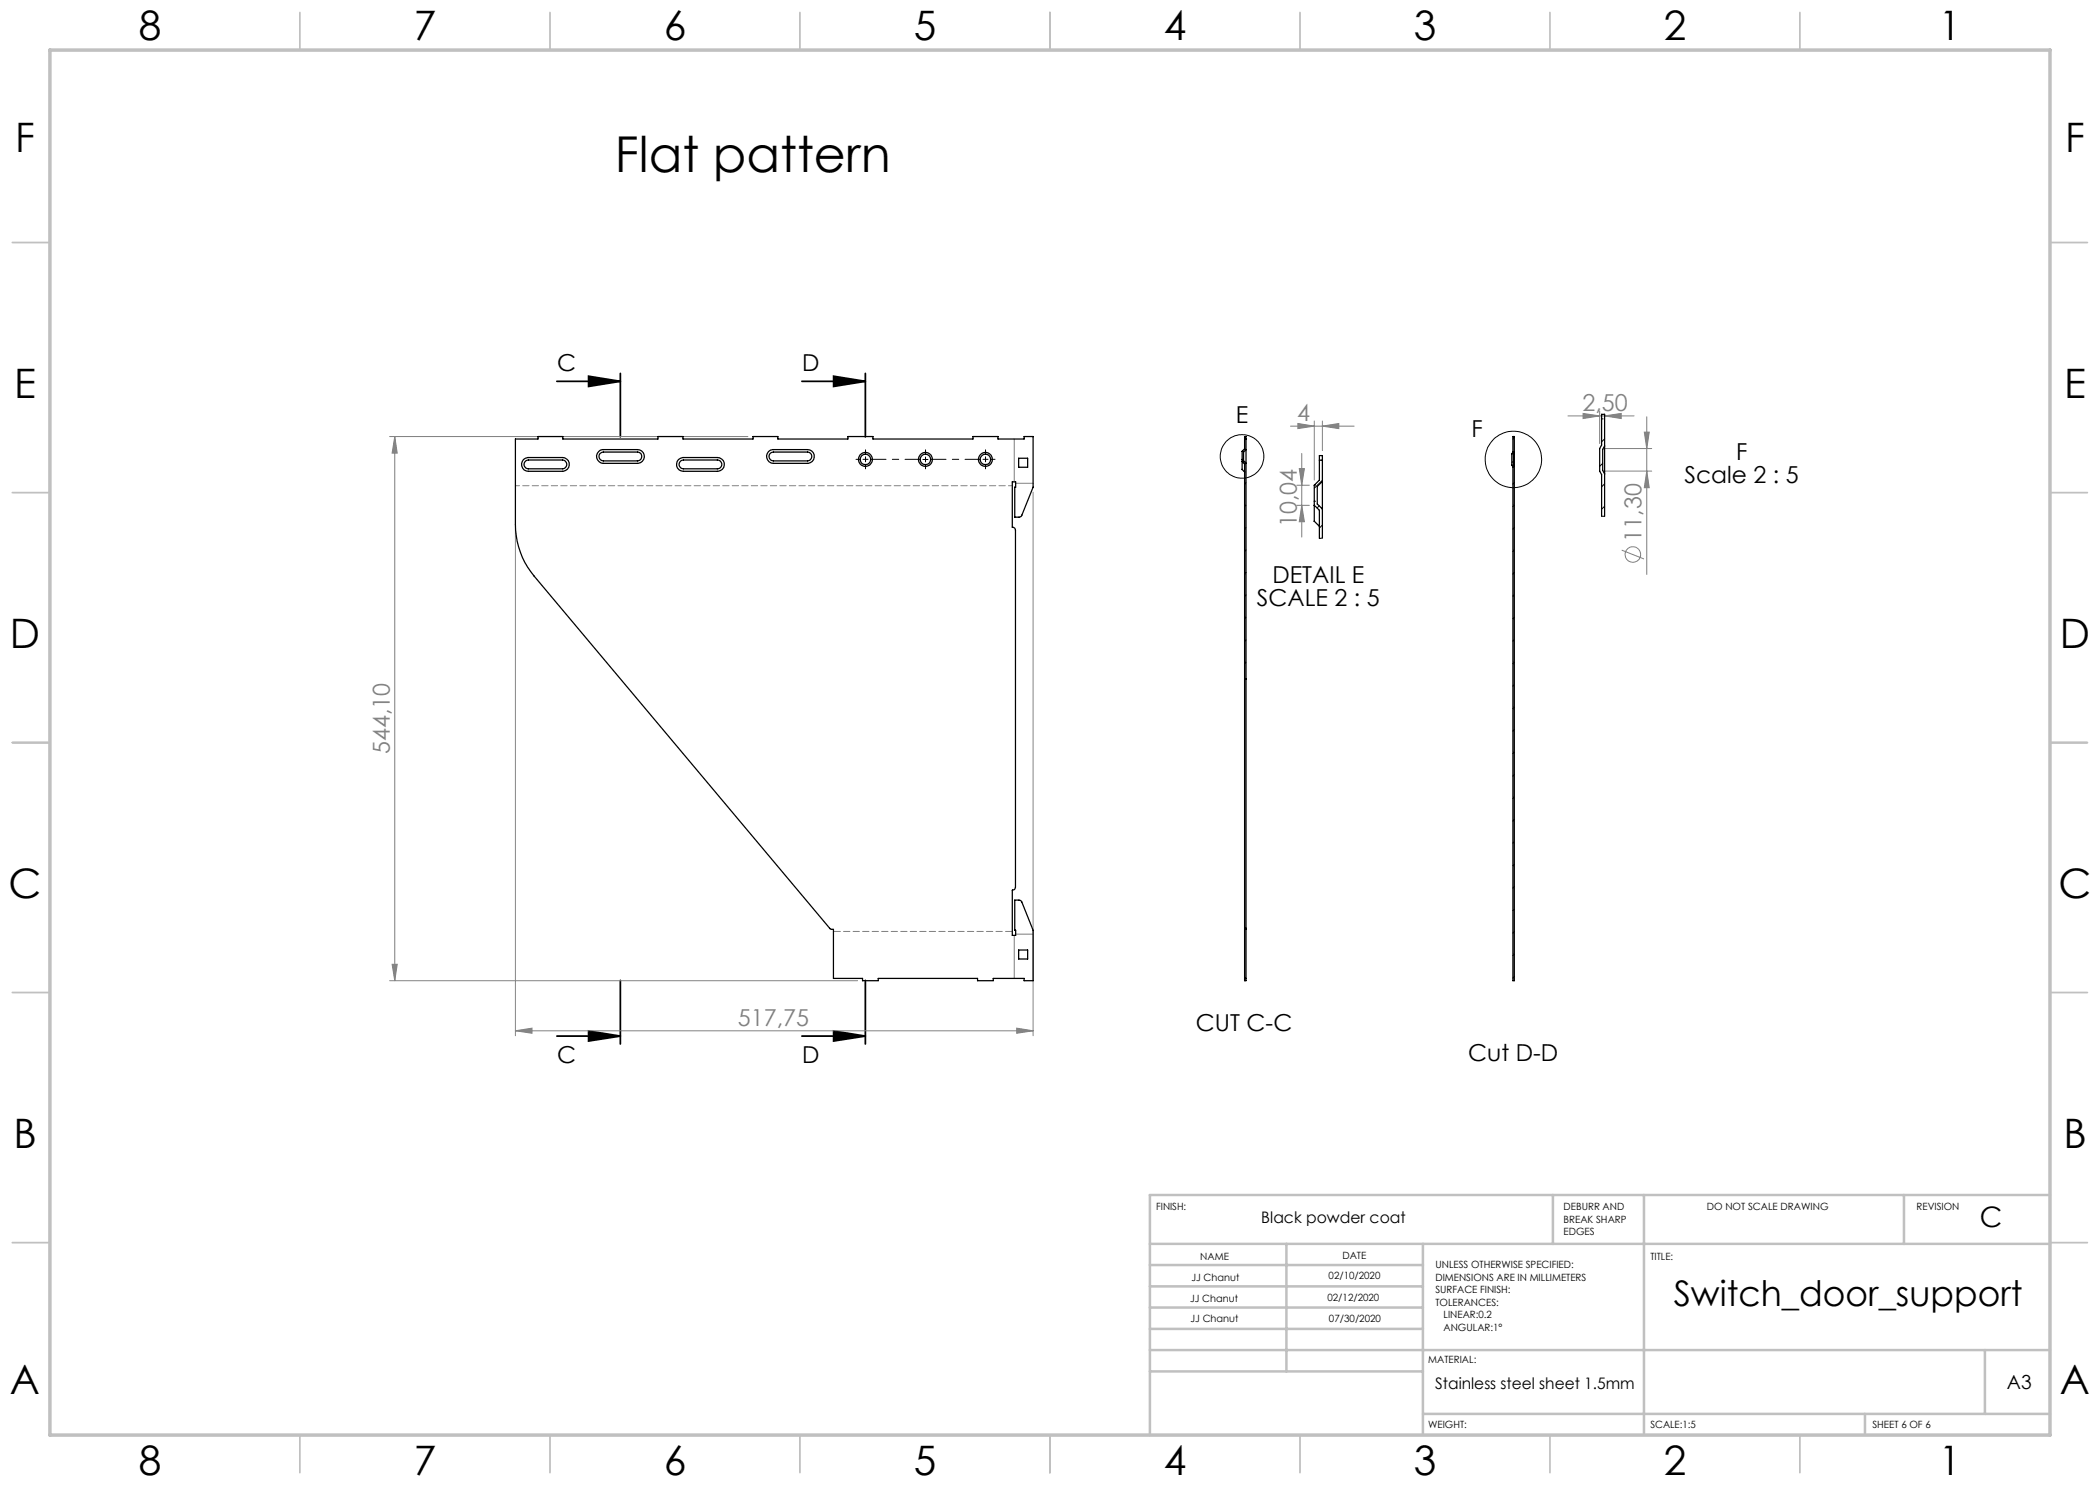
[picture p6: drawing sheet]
<svg xmlns="http://www.w3.org/2000/svg" width="420mm" height="297mm" viewBox="0 0 420 297" stroke-linecap="round" stroke-linejoin="round" font-family="sans-serif">
<g fill="none" stroke="#808080" stroke-width=".2">
<path d="M77.9 87.3h71.7M79 87.3l.4 3.3h-1zM79 87.3v108.8M202.8 87.8v8.6M203.1 96.7h3.5M206.6 98.4v108.7M258.1 85.2h12.7M259.4 97h2.5M259.6 84.7l3.3 .5-3.3 .5zM259.9 93.7h1l-.6 3.3zM260.3 90.7v16.7M262.9 84.2v11.8"/>
<path d="M264.5 85.2l3.3-.5v1zM264.5 84.2v5.9M313.6 83.2h13.2M316.6 82.7l3.3 .5-3.3 .5zM319.9 82.2v6.5M320.9 83.2l3.3-.5v1zM320.9 89.7h9.4M320.9 94.2h9.4M328.9 86.4h.9l-.4 3.3zM329.4 94.2l.4 3.3h-.9zM329.4 83.4v31.5M103.1 105.9v101.2"/>
<path d="M259.4 101.1h2.5M260.3 101.1l.6 3.2h-1zM324.3 110l4.5 1.8M77.9 196.1h93.6M78.4 192.9h1l-.4 3.2zM202.8 187.1v8.6M203.1 186.8h3.5M103.1 206.2l3.3-.6v1.1zM103.1 206.2h103.5M203.3 205.6l3.3 .6-3.3 .5z"/>
<circle cx="326.6" cy="110.9" r="1.56"/>
</g>
<g fill="none" stroke="#000" stroke-width=".2">
<path d="M184.6 91.9h1M185.1 91.4v1"/>
<circle cx="248.4" cy="91.3" r="4.4"/>
<circle cx="302.7" cy="91.9" r="5.6"/>
</g>
<path d="M111.4 76.3h12.7M117.7 75.2l6.4 1.1-6.4 1zM124.1 74.7v12.7M160.4 76.3h12.7M166.7 75.2l6.4 1.1-6.4 1zM173.1 74.7v12.7M124.1 196.1v12.7M173.1 196.1v12.7M111.4 207.2h12.7M117.7 206.2l6.4 1-6.4 1zM160.4 207.2h12.7M166.7 206.2l6.4 1-6.4 1z" fill="none" stroke="#000" stroke-width=".35"/>
<g fill="none" stroke="#000" stroke-width=".2" stroke-dasharray="30.5 1.3 1.3 1.3">
<path d="M172.1 91.9h-.9M173.1 91.9v-.5M173.1 91.9h-.5M173.1 91.9v.5M173.1 91.9h.5M173.1 90.9v-.9M173.1 92.9v.9M185.1 90.9v-.9M185.1 92.9v.9M197.1 91.9v-.5M197.1 91.9h-.5M197.1 91.9v.5"/>
<path d="M197.1 91.9h.5M197.1 90.9v-.9M197.1 92.9v.9M198.1 91.9h.9"/>
</g>
<path d="M174.1 91.9h10M186.1 91.9h10" fill="none" stroke="#000" stroke-width=".2" stroke-dasharray="30.5 1.3 1.3 1.3" stroke-dashoffset="27.4"/>
<path d="M202.5 186.3h-35.8" fill="none" stroke="#808080" stroke-width=".2" stroke-dasharray="1.3 .6" stroke-dashoffset="-.1"/>
<path d="M103.1 97.1h99.4" fill="none" stroke="#808080" stroke-width=".2" stroke-dasharray="1.3 .6" stroke-dashoffset=".5"/>
<g fill="none" stroke="#c0c0c0" stroke-width=".35">
<path d="M60 2.5v7.5M110 2.5v7.5M160 2.5v7.5M210 2.5v7.5M260 2.5v7.5M310 2.5v7.5M360 2.5v7.5M2.5 48.5h7.5M410 48.5h7.5M2.5 98.5h7.5M410 98.5h7.5M2.5 148.5h7.5"/>
<path d="M410 148.5h7.5M2.5 198.5h7.5M410 198.5h7.5M2.5 248.5h7.5M410 248.5h7.5M60 287v7.5M110 287v7.5M160 287v7.5M210 287v7.5M260 287v7.5M310 287v7.5M360 287v7.5"/>
</g>
<g fill="none" stroke="#c0c0c0" stroke-width=".5">
<path d="M310.6 239v9.8M328.8 239v48M380.8 239v9.8M410 239h-180v48M230 248.8h180M230 257.3h54.6M230 253h54.6M257.3 248.8v25.5M284.6 248.8v38.2M230 265.8h54.6M230 261.5h54.6M230 274.3h54.6"/>
<path d="M230 270h180M397 270v12.8M284.6 282.8h125.4M373 282.8v4.2"/>
</g>
<path d="M10 10h400v277h-400z" fill="none" stroke="#c0c0c0" stroke-width=".7"/>
<path d="M117.7 75.2l6.4 1.1-6.4 1zM117.7 206.2l6.4 1-6.4 1zM166.7 75.2l6.4 1.1-6.4 1zM166.7 206.2l6.4 1-6.4 1z" fill="#000"/>
<g fill="#808080">
<path d="M103.1 206.2l3.3-.6v1.1zM203.3 205.6l3.3 .6-3.3 .5zM316.6 82.7l3.3 .5-3.3 .5zM320.9 83.2l3.3-.5v1z"/>
<path d="M78.4 192.9h1l-.4 3.2zM79 87.3l.4 3.3h-1z"/>
<path d="M259.9 93.7h1l-.6 3.3zM260.3 101.1l.6 3.2h-1z"/>
<path d="M328.9 86.4h.9l-.4 3.3zM329.4 94.2l.4 3.3h-.9z"/>
<path d="M259.6 84.7l3.3 .5-3.3 .5zM264.5 85.2l3.3-.5v1z"/>
</g>
<g fill="none" stroke="#000" stroke-width=".25">
<path d="M103.1 87.8h4.5v-.5h5v.5h19v-.5h5v.5h14v-.5h5v.5h14v-.5h5v.5h20v-.5h5v.5h5.2v-.5h1.8v10.1l-2.3 5.7-.4 .3h-.9v-6h.1v-1h-.6v9a.6 .6 0 0 1 .6 .6v71.4a.6 .6 0 0 1-.6 .6v9.1h.6v-1h-.1v-6.1l1 .1 .3 .2 2.3 5.8v10h-1.8v-.4h-6.2v.4h-3.1v-.4h-19.9v.4h-3.1v-.4h-5.8v-9.8l-.7-.2-59.2-70.5a16.3 16.3 0 0 1-3.7-10.3zM104.7 91.9l.9-.4h6.9a1.38 1.38 0 0 1 1.4 1.4 1.38 1.38 0 0 1-1.4 1.4h-6.8a1.39 1.39 0 0 1-1.3-.9 1.39 1.39 0 0 1 .3-1.5zM105 92.3l.7-.3h6.8a.88 .88 0 0 1 .9 .9 .88 .88 0 0 1-.9 .9h-6.8a.88 .88 0 0 1-.8-.5 .88 .88 0 0 1 .1-1zM119.7 90.3l.4-.3 .4-.1h7a1.38 1.38 0 0 1 1.4 1.4 1.38 1.38 0 0 1-1.4 1.4h-6.8a1.38 1.38 0 0 1-1.3-.9 1.38 1.38 0 0 1 .3-1.5zM120 90.7l.7-.3h6.8a.88 .88 0 0 1 .9 .9 .88 .88 0 0 1-.9 .9h-6.8a.89 .89 0 0 1-.8-.5 .89 .89 0 0 1 .1-1zM135.7 91.9l.9-.4h6.9a1.38 1.38 0 0 1 1.4 1.4 1.38 1.38 0 0 1-1.4 1.4h-6.8a1.37 1.37 0 0 1-1.3-.9 1.37 1.37 0 0 1 .3-1.5zM136 92.3l.7-.3h6.8a.88 .88 0 0 1 .9 .9 .88 .88 0 0 1-.9 .9h-6.8a.88 .88 0 0 1-.8-.5 .88 .88 0 0 1 .1-1zM153.7 90.3l.9-.4h6.9a1.38 1.38 0 0 1 1.3 1.4 1.38 1.38 0 0 1-1.3 1.4h-6.8a1.4 1.4 0 0 1-1.3-.9 1.4 1.4 0 0 1 .3-1.5zM154 90.7l.7-.3h6.8a.88 .88 0 0 1 .9 .9 .88 .88 0 0 1-.9 .9h-6.8a.89 .89 0 0 1-.8-.5 .89 .89 0 0 1 .1-1zM203.7 91.6h1.8v1.8h-1.8zM248.4 93.9l.5 .5M248.4 91.9h.1"/>
<path d="M248.4 90.3h.1M248.4 92.3h.1M248.4 92.3l.5 .5v92.9M248.4 92.3v1.6M248.4 90.3v2M248.9 87.8h.3M249.2 89.9v-2.6h-.3v2.5l-.5 .5M249.2 89.9l-.5 .5v1.8l.5 .5M249.2 89.9v2.8M249.2 92.7v93M262.9 97h.1M262.9 97v4.1l1 1v5.6"/>
<path d="M263.9 92h.6M264.5 96.3v-5.2h-.6v4.9l-1 1M264.5 96.3l-1 1v3.5l1 1M264.5 96.3v5.5M302.9 90.5v2.8M302.9 90.5v-3.2h-.3v3.1l-.2 .4v2.2l.2 .4v102.7h.3v-102.8M302.9 90.5l-.2 .3v2.1l.2 .4M320.9 89.2v5.6M320.9 89.2l-.4 .7v4.2l.4 .7M320.9 89.2v-6.3h-.6v6.1l-.4 .7v4.5l.4 .7v8.4M320.9 94.8v8.5M262.9 100.3h.1"/>
<path d="M262.9 101.1v3.2l1 1M264.5 101.8v5.8M248.9 135.8h.3M203.7 190h1.8v1.8h-1.8zM248.9 185.7v.2M248.9 185.9v10.2h.3v-10.2M248.9 195.7h.3M248.9 185.9h.3M248.9 185.7h.3M249.2 185.7v.2"/>
<circle cx="173.1" cy="91.9" r="1.39"/>
<circle cx="173.1" cy="91.9" r="1.05"/>
<circle cx="185.1" cy="91.9" r="1.39"/>
<circle cx="185.1" cy="91.9" r="1.05"/>
<circle cx="197.1" cy="91.9" r="1.39"/>
<circle cx="197.1" cy="91.9" r="1.05"/>
</g>
<g fill="none" stroke="#000" stroke-width=".2">
<path d="M248.9 92.4l-.2 .2M249 87.8h-.1M249.2 96.5l-.3 .3M264 92l-.1 .2M264.5 96.1l-1.6 1.5M302.7 92.2l-.3 .3M302.9 87.6l-.3 .2M302.9 96.5l-.3 .3M320.4 83.8h.1M320.5 92.7l-.6 .6M320.9 87.8l-.6 .6M320.9 96.8l-.6 .6"/>
<path d="M249.2 101l-.3 .3M249.2 105.5l-.3 .3M249.2 110l-.3 .3M249.2 114.5l-.3 .3M249.2 119l-.3 .3M263.8 101.2l-.4 .4M264.5 107.6l-.6 .1M264.5 105l-.6 .6M302.9 101l-.3 .3M302.9 105.5l-.3 .3M302.9 110l-.3 .3M302.9 114.5l-.3 .3"/>
<path d="M302.9 119l-.3 .3M320.3 103.3h.6M320.9 101.2l-.6 .6M249.2 123.5l-.3 .3M249.2 127.9l-.3 .4M249.2 132.4l-.3 .3M302.9 123.5l-.3 .3M302.9 127.9l-.3 .4M302.9 132.4l-.3 .3M302.9 136.9l-.3 .3M302.9 141.4l-.3 .3M302.9 145.9l-.3 .3"/>
<path d="M302.9 150.4l-.3 .3M302.9 154.9l-.3 .3M302.9 159.4l-.3 .3M302.9 163.9l-.3 .3M302.9 168.4l-.3 .3M302.9 172.9l-.3 .2M302.9 177.3l-.3 .4M302.9 181.9l-.3 .2M302.9 186.3l-.3 .3M302.9 190.8l-.3 .3M302.9 195.3l-.3 .3"/>
</g>
<text font-size="9.9" x="123" y="34.3">Flat pattern</text>
<g font-size="8.1">
<text x="27.8" y="8">8</text>
<text x="82.8" y="8">7</text>
<text x="132.8" y="8">6</text>
<text x="182.8" y="8">5</text>
<text x="232.8" y="8">4</text>
<text x="282.8" y="8">3</text>
<text x="332.8" y="8">2</text>
<text x="387.8" y="8">1</text>
<text x="3" y="30.4">F</text>
<text x="413" y="30.4">F</text>
<text x="2.8" y="79.6">E</text>
<text x="412.8" y="79.6">E</text>
<text x="2" y="129.6">D</text>
<text x="412" y="129.6">D</text>
<text x="1.7" y="179.6">C</text>
<text x="411.7" y="179.6">C</text>
<text x="2.7" y="229.6">B</text>
<text x="412.7" y="229.6">B</text>
<text x="2" y="278.9">A</text>
<text x="412" y="278.9">A</text>
<text x="27.8" y="295">8</text>
<text x="82.8" y="295">7</text>
<text x="132.8" y="295">6</text>
<text x="182.8" y="295">5</text>
<text x="232.8" y="295">4</text>
<text x="282.8" y="295">3</text>
<text x="332.8" y="295">2</text>
<text x="387.8" y="295">1</text>
</g>
<text font-size="7.1" x="334.7" y="261.2">Switch_door_support</text>
<text font-size="5.6" x="396" y="245.3">C</text>
<g font-size="4.7">
<text x="111.4" y="74.1">C</text>
<text x="160.4" y="74.1">D</text>
<text x="247.1" y="84.6">E</text>
<text x="294.3" y="87.5">F</text>
<text x="347.2" y="92.1">F</text>
<text x="336.9" y="96.6">Scale 2 : 5</text>
<text x="254.5" y="116.6">DETAIL E</text>
<text x="251.4" y="121.1">SCALE 2 : 5</text>
<text x="239.2" y="206.2">CUT C-C</text>
<text x="111.4" y="212.5">C</text>
<text x="160.4" y="212.5">D</text>
<text x="293.6" y="212.3">Cut D-D</text>
</g>
<g font-size="4.7" fill="#808080">
<text x="316.5" y="82.2">2,50</text>
<text x="259.4" y="84.2">4</text>
<text x="259.4" y="105.4" transform="rotate(-90 259.4 105.4)">10,04</text>
<text x="328.3" y="108.3" transform="rotate(-90 328.3 108.3)">11,30</text>
<text x="77.9" y="150.8" transform="rotate(-90 77.9 150.8)">544,10</text>
<text x="147.6" y="205.1">517,75</text>
</g>
<text font-size="3.9" x="401.4" y="277.9">A3</text>
<g font-size="3.2">
<text x="252.3" y="244.5">Black powder coat</text>
<text x="287" y="277.9">Stainless steel sheet 1.5mm</text>
</g>
<g font-size="2">
<text x="231.2" y="242">FINISH:</text>
<text x="312.7" y="242">DEBURR AND</text>
<text x="312.7" y="244.5">BREAK SHARP</text>
<text x="341.4" y="242">DO NOT SCALE DRAWING</text>
<text x="383.3" y="242">REVISION</text>
<text x="240" y="251.9">NAME</text>
<text x="268.5" y="251.8">DATE</text>
<text x="312.7" y="247">EDGES</text>
<text x="330.1" y="251.9">TITLE:</text>
<text x="238.3" y="256.1">JJ Chanut</text>
<text x="265.7" y="255.8">02/10/2020</text>
<text x="287.1" y="253.7">UNLESS OTHERWISE SPECIFIED:</text>
<text x="287.1" y="256.2">DIMENSIONS ARE IN MILLIMETERS</text>
<text x="238.1" y="260.3">JJ Chanut</text>
<text x="265.5" y="260.2">02/12/2020</text>
<text x="287.1" y="258.7">SURFACE FINISH:</text>
<text x="287.1" y="261.2">TOLERANCES:</text>
<text x="288.7" y="263.7">LINEAR:0.2</text>
<text x="238.1" y="264.4">JJ Chanut</text>
<text x="265.8" y="264.5">07/30/2020</text>
<text x="288.7" y="266.2">ANGULAR:1°</text>
<text x="285.6" y="272.5">MATERIAL:</text>
<text x="285.6" y="285.5">WEIGHT:</text>
<text x="330.1" y="285.6">SCALE:1:5</text>
<text x="374.5" y="285.6">SHEET 6 OF 6</text>
</g>
</svg>
